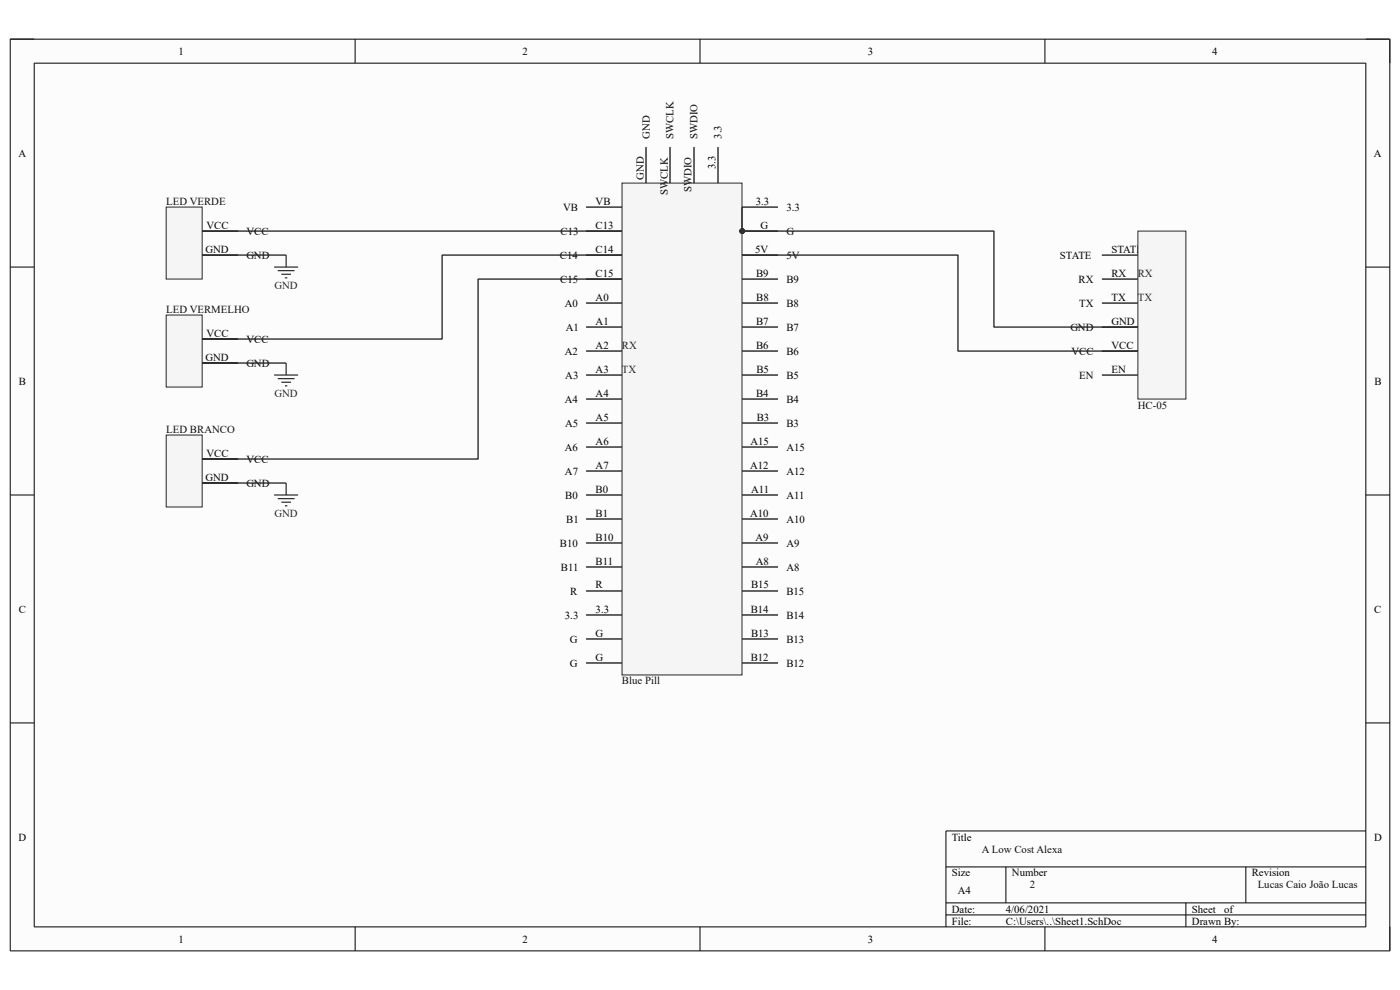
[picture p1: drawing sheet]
<svg xmlns="http://www.w3.org/2000/svg" width="297mm" height="210mm" viewBox="0 0 297 210" stroke-linecap="round" stroke-linejoin="round" font-family="sans-serif">
<path d="M2.2 8.3h292.7v193.4h-292.7z" fill-rule="evenodd" fill="#fcfcfc"/>
<path d="M2.2 8.3h292.7v193.4h-292.7z" fill="none" stroke="#000" stroke-width=".21"/>
<path d="M7.3 13.4h282.5v183.2h-282.5z" fill-rule="evenodd" fill="#fcfcfc"/>
<g fill="none" stroke="#000" stroke-width=".21">
<path d="M2.2 8.3h5.1M7.3 13.4h282.5v183.2h-282.5zM75.3 8.3v5.1M148.5 8.3v5.1M221.7 8.3v5.1M289.8 8.3h5.1v5.1M2.2 56.7h5.1M289.8 56.7h5.1M2.2 105h5.1M289.8 105h5.1M2.2 153.4h5.1M289.8 153.4h5.1"/>
<path d="M289.8 176.3h-89.1v20.3M75.3 196.6v5.1M148.5 196.6v5.1M200.7 183.9h89.1M200.7 191.5h89.1M200.7 194.1h89.1M213.4 183.9v7.6M221.7 196.6v5.1M251.6 191.5v5.1M264.3 183.9v7.6M294.9 196.6v5.1"/>
</g>
<path d="M42.9 71.9h7.6M42.9 77h7.6" fill="none" stroke="#000" stroke-width=".25"/>
<path d="M35.3 66.8h7.6v15.3h-7.6z" fill-rule="evenodd" fill="#f5f5f5"/>
<path d="M35.3 66.8h7.6v15.3h-7.6z" fill="none" stroke="#262626" stroke-width=".21"/>
<path d="M233.8 59.2h7.6M233.8 54.1h7.6M233.8 79.6h7.6M233.8 74.5h7.6M233.8 69.4h7.6M233.8 64.3h7.6" fill="none" stroke="#000" stroke-width=".25"/>
<path d="M241.4 49h10.2v35.7h-10.2z" fill-rule="evenodd" fill="#f5f5f5"/>
<path d="M241.4 49h10.2v35.7h-10.2z" fill="none" stroke="#262626" stroke-width=".21"/>
<circle cx="157.4" cy="49" r=".51" fill="#0e0e0e"/>
<circle cx="157.4" cy="49" r=".51" fill="none" stroke="#0e0e0e" stroke-width=".21"/>
<path d="M157.4 43.9h7.7M157.4 49h7.7" fill="none" stroke="#000" stroke-width=".25"/>
<circle cx="157.4" cy="49" r=".51" fill="#0e0e0e"/>
<circle cx="157.4" cy="49" r=".51" fill="none" stroke="#0e0e0e" stroke-width=".21"/>
<g fill="none" stroke="#000" stroke-width=".25">
<path d="M124.3 54.1h7.7M124.3 59.2h7.7M124.3 49h7.7M124.3 43.9h7.7M157.4 54.1h7.7M157.4 59.2h7.7M124.3 64.3h7.7M124.3 69.4h7.7M124.3 74.5h7.7M124.3 79.6h7.7M157.4 64.3h7.7M157.4 69.4h7.7"/>
<path d="M157.4 74.5h7.7M157.4 79.6h7.7M124.3 84.7h7.7M124.3 89.7h7.7M124.3 94.8h7.7M124.3 99.9h7.7M157.4 84.7h7.7M157.4 89.7h7.7M157.4 94.8h7.7M157.4 99.9h7.7M124.3 105h7.7M124.3 110.1h7.7"/>
<path d="M124.3 115.2h7.7M157.4 105h7.7M157.4 110.1h7.7M157.4 115.2h7.7M124.3 120.3h7.7M124.3 125.4h7.7M124.3 130.5h7.7M124.3 135.6h7.7M157.4 120.3h7.7M157.4 125.4h7.7M157.4 130.5h7.7M157.4 135.6h7.7"/>
<path d="M124.3 140.6h7.7M157.4 140.6h7.7"/>
</g>
<path d="M132 38.8h25.4v104.4h-25.4z" fill-rule="evenodd" fill="#f5f5f5"/>
<path d="M132 38.8h25.4v104.4h-25.4z" fill="none" stroke="#262626" stroke-width=".21"/>
<path d="M137.1 31.2v7.6M142.1 31.2v7.6M147.2 31.2v7.6M152.3 31.2v7.6M42.9 97.4h7.6M42.9 102.5h7.6" fill="none" stroke="#000" stroke-width=".25"/>
<path d="M35.3 92.3h7.6v15.3h-7.6z" fill-rule="evenodd" fill="#f5f5f5"/>
<path d="M35.3 92.3h7.6v15.3h-7.6z" fill="none" stroke="#262626" stroke-width=".21"/>
<path d="M42.9 49h7.6M42.9 54.1h7.6" fill="none" stroke="#000" stroke-width=".25"/>
<path d="M35.3 43.9h7.6v15.3h-7.6z" fill-rule="evenodd" fill="#f5f5f5"/>
<path d="M35.3 43.9h7.6v15.3h-7.6z" fill="none" stroke="#262626" stroke-width=".21"/>
<g fill="none" stroke="#262626" stroke-width=".25">
<path d="M58.2 56.7h5M58.9 57.4h3.6M59.7 58.2h2M60.4 58.9h.6M60.7 54.1v2.6M58.2 79.6h5M60.7 77v2.6M58.9 80.3h3.6M59.7 81.1h2M60.4 81.8h.6M58.2 105h5.1M58.9 105.8h3.6"/>
<path d="M59.7 106.5h2M60.5 107.3h.5M60.7 102.5v2.5"/>
</g>
<path d="M42.9 54.1h17.8M42.9 49h89.1M132 59.2h-30.6v38.2h-58.5M132 54.1h-38.2v17.8h-50.9M157.4 54.1h45.8v20.4h38.2M157.4 43.9v5.1h53.5v20.4h30.5M42.9 77h17.8M42.9 102.5h17.8" fill="none" stroke="#0e0e0e" stroke-width=".25"/>
<circle cx="157.4" cy="49" r=".51" fill="#0e0e0e"/>
<circle cx="157.4" cy="49" r=".51" fill="none" stroke="#0e0e0e" stroke-width=".21"/>
<g font-size="2.3">
<text x="37.9" y="11.6">1</text>
<text x="110.9" y="11.6">2</text>
<text x="184.1" y="11.6">3</text>
<text x="257.2" y="11.6">4</text>
<text x="137.8" y="29.4" transform="rotate(-90 137.8 29.4)">GND</text>
<text x="142.9" y="29.4" transform="rotate(-90 142.9 29.4)">SWCLK</text>
<text x="148" y="29.4" transform="rotate(-90 148 29.4)">SWDIO</text>
<text x="153.1" y="29.4" transform="rotate(-90 153.1 29.4)">3.3</text>
<text x="3.9" y="33.2">A</text>
<text x="151.8" y="35.9" transform="rotate(-90 151.8 35.9)">3.3</text>
<text x="291.5" y="33.2">A</text>
<text x="136.6" y="38.1" transform="rotate(-90 136.6 38.1)">GND</text>
<text x="141.6" y="41.3" transform="rotate(-90 141.6 41.3)">SWCLK</text>
<text x="146.7" y="40.7" transform="rotate(-90 146.7 40.7)">SWDIO</text>
<text x="119.5" y="44.7">VB</text>
<text x="126.4" y="43.4">VB</text>
<text x="160.3" y="43.4">3.3</text>
<text x="166.8" y="44.7">3.3</text>
<text x="43.6" y="53.6">GND</text>
<text x="43.8" y="48.5">VCC</text>
<text x="52.3" y="49.8">VCC</text>
<text x="118.9" y="49.8">C13</text>
<text x="126.4" y="53.6">C14</text>
<text x="126.4" y="48.5">C13</text>
<text x="160.2" y="53.6">5V</text>
<text x="161.4" y="48.5">G</text>
<text x="166.8" y="49.8">G</text>
<text x="235.8" y="53.6">STATE</text>
<text x="52.3" y="54.9">GND</text>
<text x="118.8" y="54.9">C14</text>
<text x="118.9" y="59.9">C15</text>
<text x="126.4" y="58.7">C15</text>
<text x="160.4" y="58.7">B9</text>
<text x="166.8" y="54.9">5V</text>
<text x="166.8" y="59.9">B9</text>
<text x="224.9" y="54.9">STATE</text>
<text x="228.8" y="59.9">RX</text>
<text x="235.8" y="58.7">RX</text>
<text x="119.8" y="65.1">A0</text>
<text x="126.4" y="63.8">A0</text>
<text x="160.4" y="63.8">B8</text>
<text x="166.8" y="65.1">B8</text>
<text x="228.9" y="65.1">TX</text>
<text x="235.8" y="63.8">TX</text>
<text x="43.8" y="71.4">VCC</text>
<text x="120" y="70.1">A1</text>
<text x="126.4" y="68.9">A1</text>
<text x="160.4" y="68.9">B7</text>
<text x="166.8" y="70.1">B7</text>
<text x="227.1" y="70.1">GND</text>
<text x="235.8" y="68.9">GND</text>
<text x="43.6" y="76.5">GND</text>
<text x="52.3" y="72.7">VCC</text>
<text x="52.3" y="77.8">GND</text>
<text x="119.8" y="75.2">A2</text>
<text x="126.4" y="74">A2</text>
<text x="160.4" y="74">B6</text>
<text x="166.8" y="75.2">B6</text>
<text x="227.3" y="75.2">VCC</text>
<text x="235.8" y="74">VCC</text>
<text x="4" y="81.6">B</text>
<text x="119.9" y="80.3">A3</text>
<text x="126.4" y="79">A3</text>
<text x="160.5" y="79">B5</text>
<text x="166.8" y="80.3">B5</text>
<text x="228.9" y="80.3">EN</text>
<text x="235.8" y="79">EN</text>
<text x="291.6" y="81.6">B</text>
<text x="119.8" y="85.4">A4</text>
<text x="126.4" y="89.2">A5</text>
<text x="126.4" y="84.2">A4</text>
<text x="160.4" y="84.2">B4</text>
<text x="160.5" y="89.2">B3</text>
<text x="166.8" y="85.4">B4</text>
<text x="119.8" y="95.6">A6</text>
<text x="119.9" y="90.5">A5</text>
<text x="126.4" y="94.3">A6</text>
<text x="159.2" y="94.3">A15</text>
<text x="166.8" y="90.5">B3</text>
<text x="166.8" y="95.6">A15</text>
<text x="43.6" y="101.9">GND</text>
<text x="43.8" y="96.9">VCC</text>
<text x="52.3" y="98.1">VCC</text>
<text x="119.8" y="100.7">A7</text>
<text x="126.4" y="99.4">A7</text>
<text x="159.1" y="99.4">A12</text>
<text x="166.8" y="100.7">A12</text>
<text x="52.3" y="103.2">GND</text>
<text x="119.9" y="105.8">B0</text>
<text x="126.4" y="104.5">B0</text>
<text x="159.3" y="104.5">A11</text>
<text x="166.8" y="105.8">A11</text>
<text x="120.1" y="110.9">B1</text>
<text x="126.4" y="109.6">B1</text>
<text x="159.1" y="109.6">A10</text>
<text x="166.8" y="110.9">A10</text>
<text x="118.8" y="116">B10</text>
<text x="126.4" y="119.8">B11</text>
<text x="126.4" y="114.7">B10</text>
<text x="160.3" y="114.7">A9</text>
<text x="160.3" y="119.8">A8</text>
<text x="166.8" y="116">A9</text>
<text x="119" y="121">B11</text>
<text x="126.4" y="124.8">R</text>
<text x="159.3" y="124.8">B15</text>
<text x="166.8" y="121">A8</text>
<text x="4" y="130">C</text>
<text x="119.8" y="131.2">3.3</text>
<text x="121" y="126.2">R</text>
<text x="126.4" y="130">3.3</text>
<text x="159.3" y="130">B14</text>
<text x="166.8" y="126.2">B15</text>
<text x="166.8" y="131.2">B14</text>
<text x="291.5" y="130">C</text>
<text x="120.9" y="136.3">G</text>
<text x="126.4" y="135">G</text>
<text x="159.3" y="135">B13</text>
<text x="166.8" y="136.3">B13</text>
<text x="120.9" y="141.4">G</text>
<text x="126.4" y="140.1">G</text>
<text x="159.3" y="140.1">B12</text>
<text x="166.8" y="141.4">B12</text>
<text x="3.9" y="178.3">D</text>
<text x="201.9" y="178.3">Title</text>
<text x="291.5" y="178.3">D</text>
<text x="201.9" y="185.9">Size</text>
<text x="214.7" y="185.9">Number</text>
<text x="265.6" y="185.9">Revision</text>
<text x="203.2" y="189.7">A4</text>
<text x="201.9" y="193.6">Date:</text>
<text x="201.9" y="196.1">File:</text>
<text x="213.4" y="193.6">4/06/2021</text>
<text x="213.4" y="196.1">C:\Users\..\Sheet1.SchDoc</text>
<text x="252.9" y="193.6">Sheet</text>
<text x="252.9" y="196.1">Drawn By:</text>
<text x="259.7" y="193.6">of</text>
<text x="37.9" y="199.9">1</text>
<text x="110.9" y="199.9">2</text>
<text x="184.1" y="199.9">3</text>
<text x="257.2" y="199.9">4</text>
</g>
<g font-size="2.3" fill="#0e0e0e">
<text x="35.3" y="43.4">LED VERDE</text>
<text x="35.3" y="66.3">LED VERMELHO</text>
<text x="241.4" y="86.7">HC-05</text>
<text x="35.3" y="91.8">LED BRANCO</text>
<text x="132" y="145.2">Blue Pill</text>
<text x="208.3" y="180.8">A Low Cost Alexa</text>
<text x="218.5" y="188.5">2</text>
<text x="266.8" y="188.5">Lucas Caio João Lucas</text>
</g>
<g font-size="2.3" fill="#262626">
<text x="241.4" y="58.7">RX</text>
<text x="58.3" y="61.3">GND</text>
<text x="241.4" y="63.8">TX</text>
<text x="132" y="74">RX</text>
<text x="132" y="79">TX</text>
<text x="58.3" y="84.2">GND</text>
<text x="58.3" y="109.6">GND</text>
</g>
</svg>
